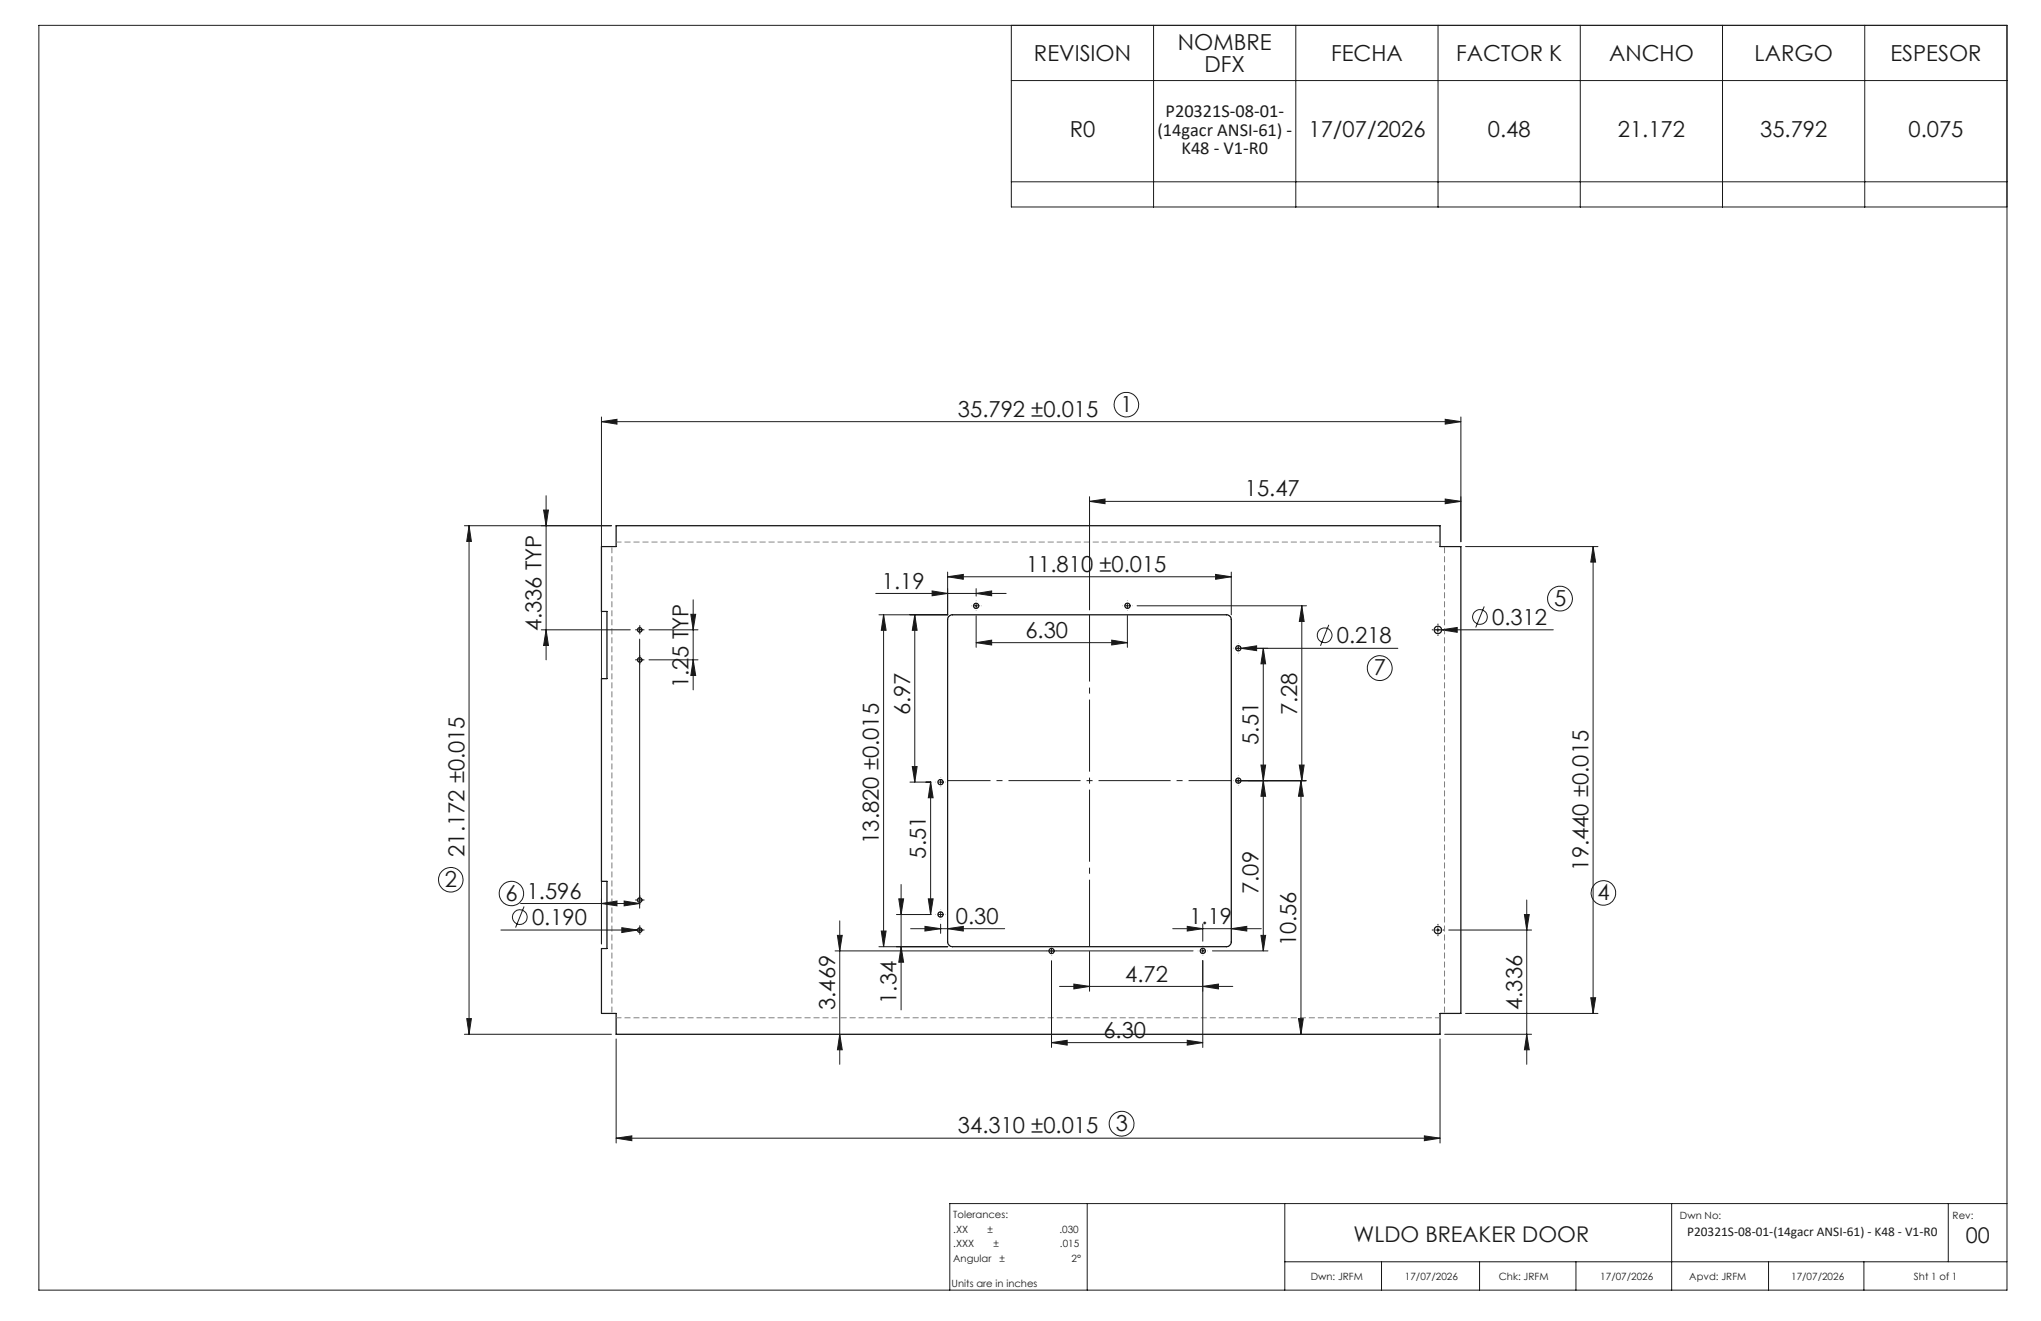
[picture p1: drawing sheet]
<svg xmlns="http://www.w3.org/2000/svg" width="432mm" height="279mm" viewBox="0 0 432 279" stroke-linecap="round" stroke-linejoin="round" font-family="sans-serif">
<g fill="none" stroke="#191924" stroke-width=".21">
<path d="M8.2 5.4h416.4v267.5h-416.4zM214 5.4v38.4h210.6M214 17h210.6M244.1 5.4v38.4M274.1 5.4v38.4M304.2 5.4v38.4M334.3 5.4v38.4M364.4 5.4v38.4M394.5 5.4v38.4M214 38.5h210.6M127.2 89.2l3.3-.5v1zM127.2 88.2v111.4"/>
<path d="M127.2 89.2h181.9M305.8 88.7l3.3 .5-3.3 .5zM309.1 88.2v26.4M98.2 111.2h31.2M99.2 111.2l.5 3.3h-1zM99.2 111.2v107.6M115 107.9h1l-.5 3.3zM115.5 104.8v34.8M230.5 106l3.3-.4v.9zM230.5 105.1v23.9M230.5 106h78.6M305.8 105.6l3.3 .4-3.3 .5z"/>
<path d="M310.1 115.6h28M337 115.6l.6 3.3h-1.1zM337 115.6v98.7M114.5 133.2h18.8M115.5 133.2l.5 3.3h-1zM134.8 133.2h1.1M134.8 139.6h1.1M135.3 132.7v1M135.3 135.2v56.9M137.3 133.2h10.4M137.3 139.6h10.4M146.2 129.9h1l-.6 3.3z"/>
<path d="M146.6 139.6l.6 3.3h-1zM146.6 126.9v19M185.3 125.5h27.6M186.9 130l.6 3.3h-1.1zM186.9 130v70.2M193.5 130l.5 3.3h-1zM193.5 130v35.4M197.2 125l3.3 .5-3.3 .5zM200.5 122l3.3-.5v1zM200.5 121v9h-14.6M200.5 122h60M206 128.1h1"/>
<path d="M206.5 135.9l3.3-.5v1zM206.5 125.5l3.3-.5v1zM206.5 124.5v1.6M206.5 127.6v1.1M206.5 130.2v6.7M206.5 135.9h32M235.2 135.4l3.3 .5-3.3 .5zM238 128.1h1M238.5 127.6v1M238.5 130.2v6.7M240.6 128.1h35.8M257.2 121.5l3.3 .5-3.3 .5z"/>
<path d="M260.5 121v9M261.4 137.1h34.3M262 136.6v1M262.5 137.1l3.4-.5v1zM267.3 137.1l.5 3.3h-1zM267.3 137.1v64M275.4 128.1l.5 3.3h-1zM275.4 128.1v37M281.1 132.2l-1.7 4.4M303.4 133.2h25.2M304.2 132.7v1M305 133.2l3.3-.5v1z"/>
<path d="M314 128.3l-1.8 4.4M192.5 165.4h4.5M193 162.1h1l-.5 3.3zM196.9 165.4l.5 3.3h-1zM196.9 165.4v28M198.5 165.4h1M199 164.9v1M261.5 165.1h14.9M262 164.6v1M266.8 161.8h1l-.5 3.3zM267.3 165.1l.5 3.3h-1zM274.9 161.8h1l-.5 3.3z"/>
<path d="M275.2 165.1l.5 3.3h-1zM275.2 165.1v53.7M106 196.7h29.9M110.1 191.1h25.2M110.9 191.7l-1.8 4.5M127.2 191.1l3.3-.5v1zM131.6 196.2l3.3 .5-3.3 .5zM132 190.6l3.3 .5-3.3 .5zM134.8 190.4h1.1M135.3 196.2v1M177.2 197.8h1l-.5 3.3zM177.7 194.8v30.3"/>
<path d="M186.4 196.9h1.1l-.6 3.3zM189.7 193.4h7.3M190.1 190.1h1.1l-.6 3.3zM190.6 187.1v26.5M192.7 196.4h19.8M195.7 195.9l3.3 .5-3.3 .5zM196.4 190.1h1l-.5 3.3zM198.5 193.4h1M199 192.9v1M199 195.5v1.9M200.5 196.4l3.3-.5v1zM248.1 196.4h18.7"/>
<path d="M251.2 195.9l3.3 .5-3.3 .5zM254.5 195.4v3.7M260.5 196.4l3.3-.5v1zM266.8 197.8h1l-.5 3.3zM303.7 196.7h1M304.2 196.2v1M306.5 196.7h17.5M322.5 193.4h1l-.5 3.3zM323 190.4v34.7M98.2 218.8h31.2M98.7 215.4h1l-.5 3.4zM130.4 219.7v22.1"/>
<path d="M176.7 201.1h75.7M177.7 218.8l.5 3.2h-1zM185.9 200.2h14.6M190.6 200.2l.6 3.3h-1.1zM222.5 200.7v.9M222.5 203.2v18.3M224.2 208.6h36.6M227.2 208.1l3.3 .5-3.3 .6zM230.5 201.2v8.5M254 201.1h1M254.5 208.6l3.3-.5v1.1zM254.5 200.6v1"/>
<path d="M254.5 203.2v18.3M256.5 201.1h11.8M274.7 215.4h1l-.5 3.4zM304.7 219.7v22.1M305.6 218.8h18.4M310.1 214.3h28M323 218.8l.5 3.2h-1zM336.5 211h1.1l-.6 3.3zM222.5 220.5l3.3-.5v1.1zM222.5 220.5h32M251.2 220l3.3 .5-3.3 .6zM130.4 240.7l3.3-.5v1.1z"/>
<path d="M130.4 240.7h174.3M230 254.6v18.3M271.8 254.6v18.3M301.3 240.2l3.4 .5-3.4 .6zM353.7 254.6v18.3M412.2 254.6v12.3M424.6 254.6h-223.7v18.3M271.8 266.9h152.8M292.3 266.9v6M313 266.9v6M333.4 266.9v6M374.2 266.9v6"/>
<path d="M394.3 266.9v6"/>
<circle cx="238.3" cy="85.6" r="2.6"/>
<circle cx="280.2" cy="134.4" r="1.55"/>
<circle cx="313.1" cy="130.5" r="1.55"/>
<circle cx="330" cy="126.6" r="2.62"/>
<circle cx="291.9" cy="141.3" r="2.63"/>
<circle cx="95.4" cy="186.1" r="2.59"/>
<circle cx="108.2" cy="189" r="2.58"/>
<circle cx="110" cy="194" r="1.56"/>
<circle cx="339.2" cy="188.9" r="2.59"/>
<circle cx="237.3" cy="237.7" r="2.62"/>
</g>
<g fill="none" stroke="#000" stroke-width=".25">
<path d="M130.4 111.2h174.3v4.4h4.4v98.7h-4.4v4.5h-174.3v-4.5h-3.2v-13.7h1.2v-14.2h-1.2v-42.9h1.2v-14.2h-1.2v-13.7h3.2zM200.7 130.5l.6-.5h58.2a1.02 1.02 0 0 1 1 1v68.2a1.09 1.09 0 0 1-1 1h-58a1.09 1.09 0 0 1-1-1v-68.2z"/>
<circle cx="135.3" cy="133.2" r=".48"/>
<circle cx="135.3" cy="139.6" r=".48"/>
<circle cx="206.5" cy="128.1" r=".56"/>
<circle cx="238.5" cy="128.1" r=".55"/>
<circle cx="262" cy="137.1" r=".55"/>
<circle cx="304.2" cy="133.2" r=".79"/>
<circle cx="199" cy="165.4" r=".56"/>
<circle cx="262" cy="165.1" r=".56"/>
<circle cx="135.3" cy="190.4" r=".48"/>
<circle cx="135.3" cy="196.7" r=".48"/>
<circle cx="199" cy="193.4" r=".55"/>
<circle cx="304.2" cy="196.7" r=".79"/>
<circle cx="222.5" cy="201.1" r=".55"/>
<circle cx="254.5" cy="201.1" r=".56"/>
</g>
<g fill="none" stroke="#191924" stroke-width=".21" stroke-dasharray="15.2 1.3 1.3 1.3" stroke-linecap="butt">
<path d="M134.9 133.2h-.5M134.9 139.6h-.5M135.4 132.7v-.5M135.4 133.7v.5M135.4 139.1v-.5M135.9 133.2h.4M135.9 139.6h.4M206.5 129.1v.1M207.5 128.1h.1M238.5 129.1v.1M239.5 128.1h.1M262 136.1v-.1"/>
<path d="M262 138.1v.1M263 137.1h.1M303.2 133.2h-.3M304.2 132.2v-.3M304.2 134.2v.3M305.2 133.2h.3M135.4 140.1v.4M199 166.4v.1M200 165.4h.1M262 164.1v-.1M263 165.1h.1M134.9 196.7h-.5"/>
<path d="M134.9 190.4h-.5M135.4 196.2v-.5M135.4 197.2v.5M135.4 189.9v-.5M135.4 190.9v.4M135.9 196.7h.4M135.9 190.4h.4M199 194.4v.1M200 193.4h.1M303.2 196.7h-.3M304.2 195.7v-.3M304.2 197.7v.3"/>
<path d="M305.2 196.7h.3M221.5 201.1h-.1M222.5 202.1v.1M253.5 201.1h-.1M254.5 202.1v.1"/>
</g>
<path d="M200.5 165.1h60" fill="none" stroke="#191924" stroke-width=".21" stroke-dasharray="15.2 1.3 1.3 1.3" stroke-dashoffset="6.2" stroke-linecap="butt"/>
<path d="M230.5 130v70.2" fill="none" stroke="#191924" stroke-width=".21" stroke-dasharray="15.2 1.3 1.3 1.3" stroke-dashoffset="1.1" stroke-linecap="butt"/>
<path d="M304.7 114.6h-174.3M130.4 215.3h174.3" fill="none" stroke="#808080" stroke-width=".21" stroke-dasharray="1.3 .6" stroke-dashoffset=".2" stroke-linecap="butt"/>
<path d="M129.5 115.6v98.7M305.6 214.3v-98.7" fill="none" stroke="#808080" stroke-width=".21" stroke-dasharray="1.3 .6" stroke-dashoffset="-.2" stroke-linecap="butt"/>
<g fill="#191924">
<path d="M262.5 137.1l3.4-.5v1z"/>
<path d="M131.6 196.2l3.3 .5-3.3 .5z"/>
<path d="M301.3 240.2l3.4 .5-3.4 .6zM130.4 240.7l3.3-.5v1.1zM260.5 196.4l3.3-.5v1zM251.2 195.9l3.3 .5-3.3 .5zM235.2 135.4l3.3 .5-3.3 .5zM206.5 135.9l3.3-.5v1z"/>
<path d="M305 133.2l3.3 .5v-1zM222.5 220.5l3.3-.5v1.1zM251.2 220l3.3 .5-3.3 .6z"/>
<path d="M195.7 195.9l3.3 .5-3.3 .5zM200.5 196.4l3.3-.5v1z"/>
<path d="M206.5 125.5l3.3-.5v1zM197.2 125l3.3 .5-3.3 .5z"/>
<path d="M115.5 133.2l.5 3.3h-1zM115 107.9h1l-.5 3.3z"/>
<path d="M99.2 111.2l.5 3.3h-1zM98.7 215.4h1l-.5 3.4zM337 115.6l.6 3.3h-1.1zM336.5 211h1.1l-.6 3.3zM186.9 130l.6 3.3h-1.1zM186.4 196.9h1.1l-.6 3.3zM146.2 129.9h1l-.6 3.3zM146.6 139.6l.6 3.3h-1zM322.5 193.4h1l-.5 3.3zM323 218.8l.5 3.2h-1zM177.2 197.8h1l-.5 3.3zM177.7 218.8l.5 3.2h-1zM190.1 190.1h1.1l-.6 3.3zM190.6 200.2l.6 3.3h-1.1zM196.9 165.4l.5 3.3h-1zM196.4 190.1h1l-.5 3.3zM267.3 137.1l.5 3.3h-1zM266.8 161.8h1l-.5 3.3zM267.3 165.1l.5 3.3h-1zM266.8 197.8h1l-.5 3.3zM193.5 130l.5 3.3h-1zM193 162.1h1l-.5 3.3z"/>
<path d="M127.2 191.1l3.3-.5v1zM132 190.6l3.3 .5-3.3 .5z"/>
<path d="M127.2 89.2l3.3-.5v1zM305.8 88.7l3.3 .5-3.3 .5zM200.5 122l3.3-.5v1zM257.2 121.5l3.3 .5-3.3 .5z"/>
<path d="M230.5 106l3.3-.4v.9zM305.8 105.6l3.3 .4-3.3 .5zM227.2 208.1l3.3 .5-3.3 .6zM254.5 208.6l3.3-.5v1.1z"/>
<path d="M275.2 165.1l.5 3.3h-1zM274.7 215.4h1l-.5 3.4zM275.4 128.1l.5 3.3h-1zM274.9 161.8h1l-.5 3.3z"/>
</g>
<g font-size="4.7" fill="#191924">
<text x="249.2" y="10.6">NOMBRE</text>
<text x="218.8" y="12.9">REVISION</text>
<text x="254.8" y="15.1">DFX</text>
<text x="281.6" y="12.9">FECHA</text>
<text x="308.1" y="12.9">FACTOR K</text>
<text x="340.4" y="12.9">ANCHO</text>
<text x="371.2" y="12.9">LARGO</text>
<text x="399.9" y="12.9">ESPESOR</text>
<text x="226.3" y="29">R0</text>
<text x="276.8" y="29">17/07/2026</text>
<text x="314.8" y="29">0.48</text>
<text x="342.3" y="29">21.172</text>
<text x="372.4" y="29">35.792</text>
<text x="403.8" y="29">0.075</text>
<text x="202.7" y="88.2">35.792 ±0.015</text>
<text x="237.1" y="87.2">1</text>
<text x="263.4" y="105">15.47</text>
<text x="186.6" y="124.5">1.19</text>
<text x="217.1" y="121">11.810 ±0.015</text>
<text x="328.8" y="128.2">5</text>
<text x="114.5" y="133.6" transform="rotate(-90 114.5 133.6)">4.336 TYP</text>
<text x="216.9" y="134.9">6.30</text>
<text x="282.8" y="136.1">0.218</text>
<text x="315.7" y="132.2">0.312</text>
<text x="290.7" y="142.9">7</text>
<text x="145.7" y="145.6" transform="rotate(-90 145.7 145.6)">1.25 TYP</text>
<text x="192.5" y="151.3" transform="rotate(-90 192.5 151.3)">6.97</text>
<text x="274.4" y="151.3" transform="rotate(-90 274.4 151.3)">7.28</text>
<text x="266.3" y="157.5" transform="rotate(-90 266.3 157.5)">5.51</text>
<text x="185.9" y="178.5" transform="rotate(-90 185.9 178.5)">13.820 ±0.015</text>
<text x="98.2" y="181.2" transform="rotate(-90 98.2 181.2)">21.172 ±0.015</text>
<text x="195.9" y="181.6" transform="rotate(-90 195.9 181.6)">5.51</text>
<text x="336.1" y="184.1" transform="rotate(-90 336.1 184.1)">19.440 ±0.015</text>
<text x="94.1" y="187.6">2</text>
<text x="106.9" y="190.5">6</text>
<text x="111.4" y="190.1">1.596</text>
<text x="266.3" y="189.1" transform="rotate(-90 266.3 189.1)">7.09</text>
<text x="338" y="190.4">4</text>
<text x="112.6" y="195.7">0.190</text>
<text x="202.2" y="195.4">0.30</text>
<text x="251.6" y="195.4">1.19</text>
<text x="274.2" y="200.2" transform="rotate(-90 274.2 200.2)">10.56</text>
<text x="238" y="207.6">4.72</text>
<text x="176.7" y="213.6" transform="rotate(-90 176.7 213.6)">3.469</text>
<text x="189.7" y="212.3" transform="rotate(-90 189.7 212.3)">1.34</text>
<text x="322" y="213.6" transform="rotate(-90 322 213.6)">4.336</text>
<text x="233.4" y="219.5">6.30</text>
<text x="202.7" y="239.7">34.310 ±0.015</text>
<text x="236" y="239.3">3</text>
</g>
<g font-size="4.6" fill="#191924">
<text x="286.4" y="262.7">WLDO BREAKER DOOR</text>
<text x="415.9" y="263">00</text>
</g>
<g font-size="3.9" fill="#191924">
<text x="244.9" y="28.7">(14gacr ANSI-61) -</text>
<text x="246.6" y="24.8">P20321S-08-01-</text>
<text x="250" y="32.6">K48 - V1-R0</text>
</g>
<text font-size="2.8" fill="#191924" x="357" y="261.5">P20321S-08-01-(14gacr ANSI-61) - K48 - V1-R0</text>
<g font-size="2.1" fill="#191924">
<text x="201.7" y="257.6">Tolerances:</text>
<text x="355.4" y="257.8">Dwn No:</text>
<text x="413.1" y="257.8">Rev:</text>
<text x="201.7" y="260.7">.XX</text>
<text x="201.7" y="263.9">.XXX</text>
<text x="208.9" y="260.7">±</text>
<text x="210.2" y="263.9">±</text>
<text x="224.1" y="260.7">.030</text>
<text x="224.3" y="263.9">.015</text>
<text x="201.7" y="267">Angular</text>
<text x="211.5" y="267">±</text>
<text x="226.7" y="267">2°</text>
<text x="201.3" y="272.3">Units are in inches</text>
<text x="277.3" y="270.7">Dwn: JRFM</text>
<text x="297.2" y="270.7">17/07/2026</text>
<text x="317.1" y="270.7">Chk: JRFM</text>
<text x="338.6" y="270.7">17/07/2026</text>
<text x="357.4" y="270.7">Apvd: JRFM</text>
<text x="378.9" y="270.7">17/07/2026</text>
<text x="404.9" y="270.7">Sht 1 of 1</text>
</g>
</svg>
